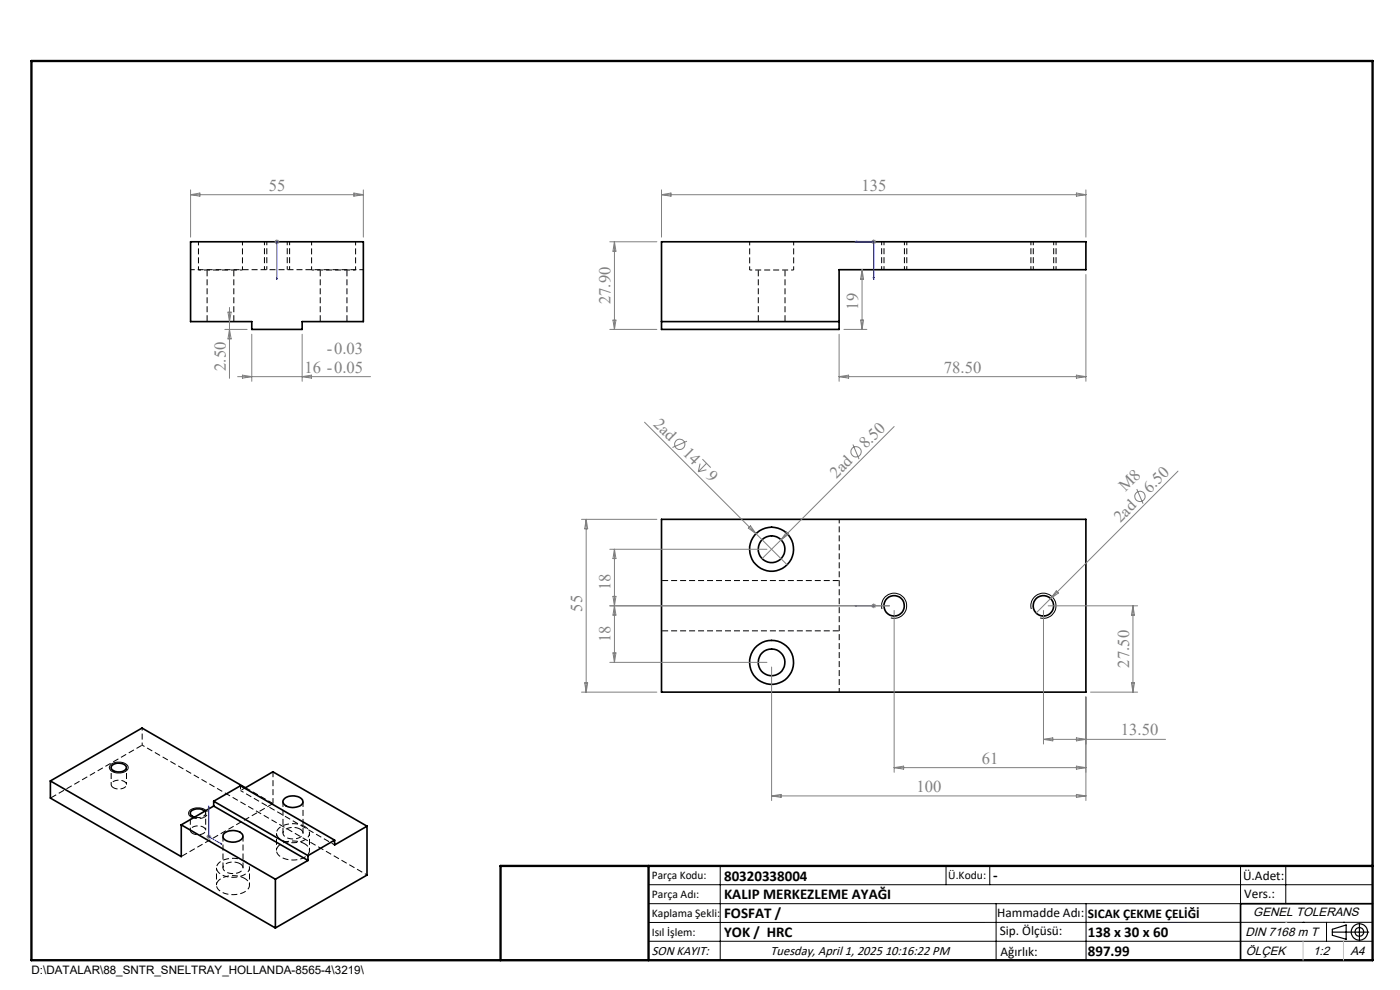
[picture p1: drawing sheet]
<svg xmlns="http://www.w3.org/2000/svg" width="297mm" height="210mm" viewBox="0 0 297 210" stroke-linecap="round" stroke-linejoin="round" font-family="sans-serif">
<g fill="none" stroke="#000" stroke-width=".21" stroke-dasharray="1.3 .6" stroke-dashoffset=".7" stroke-linecap="butt">
<path d="M42.1 57.3h9.3M66.1 57.3h9.3M159 57.3h9.4M30.2 154.4v3.7M23.6 162.8v3.6M26.8 166.4v-3.6M40.4 172.5v3.6M43.6 176.1v-3.6M58.7 176.7v3.7M45.9 184.1v3.7M52.9 187.8v-3.7M65.7 180.4v-3.7"/>
<path d="M77.9 185.6l-47.7-27.5"/>
</g>
<g fill="none" stroke="#000" stroke-width=".21" stroke-dasharray="1.3 .6" stroke-dashoffset=".5" stroke-linecap="butt">
<path d="M42.1 51.3v6M51.4 57.3v-6M56.1 51.3v5.9M56.6 51.3v5.9M60.9 57.2v-5.9M61.4 57.2v-5.9M66.1 51.3v6M75.4 57.3v-6M159 51.3v6M168.4 57.3v-6M187 51.3v5.9M187.5 51.3v5.9"/>
<path d="M191.9 57.2v-5.9M192.4 57.2v-5.9M218.7 51.3v5.9M219.2 51.3v5.9M223.5 57.2v-5.9M224 57.2v-5.9M43.1 173.5l-1.1 .1-1-.1M51 166.7v1M51.9 167.2l-.9 .5M71 179.2l-20-11.5"/>
</g>
<path d="M43.9 57.3v10.9M67.9 57.3v10.9M160.9 57.3v10.9M49.6 68.2v-10.9M73.6 68.2v-10.9M166.5 68.2v-10.9M140.4 123.1h37.6M178 133.8h-37.6M30.2 158.1l-19.5 11.2M57.9 170.4l-19.4 11.3" fill="none" stroke="#000" stroke-width=".21" stroke-dasharray="1.3 .6" stroke-dashoffset="-.1" stroke-linecap="butt"/>
<g fill="none" stroke="#000" stroke-width=".35">
<path d="M40.4 51.3h36.7v16.9h-13v1.7h-10.7v-1.7h-13zM140.3 51.3h90.1v5.9h-52.4v12.7h-37.7zM140.3 68.2h37.7M140.3 110.2h90.1v36.6h-90.1zM10.7 165.7v3.6l47.7 27.5M10.7 165.7l27.8 16v-6.7M10.7 165.7l19.4-11.3 22 12.7M23.8 162.3a2.25 2.25 0 0 1 3 .3 1.14 1.14 0 0 1-1.5 1.2 1.47 1.47 0 0 1-1.7-1.1zM38.5 175l19.9 11.5M43.4 172.1a2.07 2.07 0 0 0-3 .3l.2 .6 .6 .3M45.3 171l-6.8 4M45.3 171l20 11.5"/>
<path d="M45.3 170v1M45.3 170l20 11.5M45.3 170l5.7-3.3 20 11.5M47.5 176.9a2.83 2.83 0 0 1 4 .3 1.42 1.42 0 0 1-1.5 1.4 2.36 2.36 0 0 1-2.7-1.1zM51.9 167.2l6-3.5 20 11.6M60.3 169.4a2.9 2.9 0 0 1 3.9 .3 1.19 1.19 0 0 1-1.3 1.5 2.27 2.27 0 0 1-2.9-1.1zM71 178.2l-5.7 3.3M77.9 175.3l-6.9 3.9v-1M77.9 175.3v10.3l-19.5 11.2M58.4 186.5v10.3M65.3 182.5l-6.9 4M65.3 181.5v1"/>
<path d="M291.2 191.7h-28v12"/>
<circle cx="163.7" cy="116.5" r="2.84"/>
<circle cx="163.7" cy="116.5" r="4.7"/>
<circle cx="189.7" cy="128.5" r="2.17"/>
<circle cx="221.3" cy="128.5" r="2.17"/>
<circle cx="163.7" cy="140.5" r="2.83"/>
<circle cx="163.7" cy="140.5" r="4.7"/>
</g>
<path d="M40.4 57.2h36.7M178 110.1v36.7M24.1 167.1a2.13 2.13 0 0 0 2.7-.5 1.23 1.23 0 0 0-1.5-1.1 1.32 1.32 0 0 0-1.7 1.1l.5 .5M40.9 176.8a2.13 2.13 0 0 0 2.7-.5 1.23 1.23 0 0 0-1.6-1.1 1.32 1.32 0 0 0-1.6 1.1l.5 .5M64.6 175.3a1.52 1.52 0 0 1 1.1 1.5 1.52 1.52 0 0 1-1.2 1.4 5.1 5.1 0 0 1-5.5-.6 1.54 1.54 0 0 1 1-2.4 5.5 5.5 0 0 1 4.6 .1M64.6 179a1.52 1.52 0 0 1 1.1 1.5 1.52 1.52 0 0 1-1.2 1.4 5.1 5.1 0 0 1-5.5-.7 1.54 1.54 0 0 1 1-2.4 5.5 5.5 0 0 1 4.6 .2M51.9 182.7a1.52 1.52 0 0 1 1 1.4 1.52 1.52 0 0 1-1.1 1.5 5.1 5.1 0 0 1-5.6-.7 1.54 1.54 0 0 1 1-2.4 5.5 5.5 0 0 1 4.7 .2M51.9 186.3a1.52 1.52 0 0 1 1 1.5 1.52 1.52 0 0 1-1.1 1.4 5.1 5.1 0 0 1-5.6-.6 1.54 1.54 0 0 1 1-2.4 5.5 5.5 0 0 1 4.7 .1" fill="none" stroke="#000" stroke-width=".21" stroke-dasharray="1.3 .6" stroke-dashoffset=".4" stroke-linecap="butt"/>
<path d="M41.3 173.3a1.78 1.78 0 0 0 2.3-.8l-.1-.4M43.4 173.3l-.3 .2M63.7 175.9a2.91 2.91 0 0 0-3.6 .5 1.28 1.28 0 0 0 1.4 1.5 2.16 2.16 0 0 0 2.8-1.2l-.2-.4-.4-.4M50.9 183.2a2.91 2.91 0 0 0-3.5 .6 1.28 1.28 0 0 0 1.4 1.5 2.16 2.16 0 0 0 2.8-1.2l-.2-.5-.5-.4" fill="none" stroke="#000" stroke-width=".21" stroke-dasharray="1.3 .6" stroke-linecap="butt"/>
<path d="M47.3 177.4v6.7M57.9 163.7v6.7M57.9 170.4l-5.8-3.3M60 170v6.7M64.3 176.7v-6.7M51.6 184.1v-6.7" fill="none" stroke="#000" stroke-width=".21" stroke-dasharray="1.3 .6" stroke-dashoffset=".1" stroke-linecap="butt"/>
<g fill="none" stroke="#808080" stroke-width=".21">
<path d="M40.4 41.3h36.7M40.4 40.3v10M40.4 41.3l2-.4v.7zM58.2 51.3h1.1M58.4 50.9l.7 .7M58.7 50.8v1M59.1 50.9l-.7 .7M75.1 40.9l2 .4-2 .3zM77.1 40.3v10M129.4 51.3h9.9M130.4 51.3v18.6M130.4 51.3l.3 2h-.7z"/>
<path d="M140.3 40.3v10M140.3 41.3h90.1M140.3 41.3l2-.4v.7zM182.9 57.2v12.7M182.9 57.2l.3 2h-.6zM184.9 51.3h.9M185 50.9l.7 .7M185.3 50.8v1M185.7 50.9l-.7 .7M228.4 40.9l2 .4-2 .3zM230.4 40.3v10M230.4 58.2v22.7"/>
<path d="M47.7 69.9h4.7M48.4 66.2h.6l-.3 2zM48.7 65.2v15M48.7 69.9l.3 2h-.6zM50.4 79.9h28.2M51.4 79.6l2 .3-2 .3zM53.4 70.9v10M64.1 70.9v10M64.1 79.9l2-.3v.6zM129.4 69.9h9.9M130 67.9h.7l-.3 2zM178 70.9v10"/>
<path d="M178 79.9h52.4M178 79.9l2-.3v.6zM179 69.9h4.9M182.6 67.9h.6l-.3 2zM228.4 79.6l2 .3-2 .3zM136.7 89.6l30.3 30.2M145.7 93.6l-3 1.3M148.5 98.3l-.4 1.8M149 97.4l1.8 1.8M149.9 99.7l-1.8 .4M149.9 98.3l-1.8 1.8M180.9 94.3l1.3 3.1"/>
<path d="M189.7 90.5l-24 24M249.9 99.9l-30.1 30.1M123.4 110.2h15.9M124.4 110.2v36.6M124.4 110.2l.3 2h-.7zM129.4 116.5h33.3M130.4 116.5v24M130.4 116.5l.3 2h-.7zM159.2 111.5l1.2 1.7-1.7-1.2zM165.7 114.5l-4 4M166.9 112.8l.4 .5-1.6 1.2zM241.2 103.7l1.3 3.1"/>
<path d="M129.4 128.5h59.3M130 126.5h.7l-.3 2zM130 138.5h.7l-.3 2zM130.4 128.5l.3 2h-.7zM185 128.2l.7 .7M185.3 128v1M185.7 128.2l-.7 .7M189.7 129.5v34.3M221.4 129.5v28.3M222.4 128.5h18.9M224.1 125.3l.4 .5-1.6 1.2zM240.3 128.5l.4 2h-.7z"/>
<path d="M240.3 128.5v18.3M123.4 146.8h15.9M124 144.8h.7l-.3 2zM129.4 140.5h33.3M163.7 141.5v28.3M221.4 156.8h25.9M221.4 156.8l1.9-.3v.7zM228.4 156.5l2 .3-2 .4zM230.4 147.8v22M231.4 146.8h9.9M240 144.8h.7l-.4 2zM43.8 177.5h1"/>
<path d="M43.9 177.1l.7 .7M44.3 177v1M44.6 177.1l-.7 .7M163.7 168.8h66.7M163.7 168.8l2-.3v.6zM189.7 162.8h40.7M189.7 162.8l2-.3v.7zM228.4 162.5l2 .3-2 .4zM228.4 168.5l2 .3-2 .3z"/>
<circle cx="144.2" cy="94.3" r="1.08"/>
<circle cx="181.6" cy="95.8" r="1.09"/>
<circle cx="241.8" cy="105.3" r="1.1"/>
</g>
<g fill="none" stroke="#000" stroke-width=".21">
<path d="M187.1 129.2a2.67 2.67 0 0 1 2.4-3.3 2.67 2.67 0 0 1 2.9 2.9 2.67 2.67 0 0 1-3.4 2.3M218.8 129.2a2.67 2.67 0 0 1 2.4-3.3 2.67 2.67 0 0 1 2.8 2.9 2.67 2.67 0 0 1-3.3 2.3M23.5 162.2a2.65 2.65 0 0 1 3.7 .4 1.39 1.39 0 0 1-1.6 1.4 2.06 2.06 0 0 1-2.4-1.2zM43.7 171.9a2.83 2.83 0 0 0-3.6 .2 .97 .97 0 0 0 .9 1.4M137.6 187.7h153.6M137.6 191.7h153.6M137.6 199.7h153.6M152.8 183.7v20M200.7 183.7v4M210 183.7v4M211.3 191.7v12M230.4 191.7v12"/>
<path d="M263.2 183.7v20M272.8 183.7v8M276.4 195.6h.1M281.4 195.6v4.1M285 195.6h.1M291.2 195.6l-153.6 .1"/>
</g>
<path d="M43.7 171.9l.3 .4v.4l-.6 .6" fill="none" stroke="#000" stroke-width=".21" stroke-dasharray="1.3 .6" stroke-dashoffset=".9" stroke-linecap="butt"/>
<g fill="none" stroke="#000" stroke-width=".25">
<path d="M282.6 197.7h7.8M282.6 197.1l3-.9v3l-3-.8zM288.4 195.8v3.8M106.2 203.7h185"/>
<circle cx="288.4" cy="197.7" r="1.74"/>
<circle cx="288.4" cy="197.7" r=".93"/>
</g>
<g fill="none" stroke="#00f" stroke-width=".21">
<path d="M58.7 51.2v.2zM58.7 59.3v-.4v.4M58.7 51.3h.1M58.7 51.3v8M181.4 51.3l.4-.1v.2zM181.4 51.3h3.9v8M185.2 58.9h.3l-.2 .4zM181.4 128.5h.4h-.4M181.4 128.5h3.9M185.2 128.5h.3zM185.3 128.5h.1M44.3 170.9v.4l-.1-.1z"/>
<path d="M44.3 170.9v6.6l2.8 1.6M46.8 178.8l.3 .3-.3-.1z"/>
</g>
<path d="M6.7 12.9h284.5v190.8h-284.5zM137.6 183.7v20M291.2 183.7h-185v20" fill="none" stroke="#000" stroke-width=".5"/>
<path d="M276.4 199.7v4M285 199.7v4" fill="none" stroke="#c0c0c0" stroke-width=".21"/>
<path d="M272.8 195.6h.1" fill="none" stroke="#c0c0c0" stroke-width=".25"/>
<g fill="#00f">
<path d="M181.4 51.3l.4-.1v.2zM185.2 58.9h.3l-.2 .4z"/>
<path d="M58.7 51.2v.2zM58.7 58.9v.4z"/>
<path d="M181.4 128.5h.4zM185.2 128.5h.3z"/>
<path d="M46.8 178.8l.3 .3-.3-.1zM44.3 170.9v.4l-.1-.1z"/>
</g>
<g font-size="3.5" fill="#808080">
<text x="57" y="40.4">55</text>
<text x="182.7" y="40.4">135</text>
<text x="129.5" y="64.5" transform="rotate(-90 129.5 64.5)">27.90</text>
<text x="182.1" y="65.7" transform="rotate(-90 182.1 65.7)">19</text>
<text x="69.3" y="75.1">-0.03</text>
<text x="47.9" y="78.7" transform="rotate(-90 47.9 78.7)">2.50</text>
<text x="64.6" y="79">16 -0.05</text>
<text x="200.3" y="79">78.50</text>
<text x="138.5" y="90.1" transform="rotate(45 138.5 90.1)">2ad</text>
<text x="183.7" y="95.3" transform="rotate(-45 183.7 95.3)">8.50</text>
<text x="144.7" y="96.3" transform="rotate(45 144.7 96.3)">14</text>
<text x="149.7" y="101.3" transform="rotate(45 149.7 101.3)">9</text>
<text x="177.5" y="101.6" transform="rotate(-45 177.5 101.6)">2ad</text>
<text x="238.8" y="104.4" transform="rotate(-45 238.8 104.4)">M8</text>
<text x="243.9" y="104.8" transform="rotate(-45 243.9 104.8)">6.50</text>
<text x="237.7" y="111" transform="rotate(-45 237.7 111)">2ad</text>
<text x="129.5" y="125.1" transform="rotate(-90 129.5 125.1)">18</text>
<text x="123.5" y="129.8" transform="rotate(-90 123.5 129.8)">55</text>
<text x="129.5" y="136.2" transform="rotate(-90 129.5 136.2)">18</text>
<text x="239.5" y="141.6" transform="rotate(-90 239.5 141.6)">27.50</text>
<text x="237.8" y="156">13.50</text>
<text x="208.3" y="162">61</text>
<text x="194.4" y="168">100</text>
</g>
<g font-size="3.2">
<text x="153.6" y="190.8">KALIP MERKEZLEME AYAĞI</text>
<text x="153.6" y="186.8">80320338004</text>
<text x="210.7" y="186.6">-</text>
<text x="153.6" y="194.8">FOSFAT /</text>
<text x="153.6" y="198.8">YOK / HRC</text>
<text x="230.8" y="198.7">138 x 30 x 60</text>
<text x="230.8" y="202.8">897.99</text>
</g>
<g font-size="2.8">
<text x="263.7" y="186.7">Ü.Adet:</text>
<text x="263.9" y="190.5">Vers.:</text>
<text x="211.5" y="194.5">Hammadde Adı:</text>
<text x="230.8" y="194.7">SICAK ÇEKME ÇELİĞİ</text>
<text x="138.3" y="202.6">SON KAYIT:</text>
<text x="163.5" y="202.6">Tuesday, April 1, 2025 10:16:22 PM</text>
<text x="212.1" y="198.4">Sip. Ölçüsü:</text>
<text x="212.2" y="202.7">Ağırlık:</text>
</g>
<g font-size="2.6">
<text x="265.9" y="194.4">GENEL TOLERANS</text>
<text x="264.2" y="198.5">DIN 7168 m T</text>
<text x="264.3" y="202.6">ÖLÇEK</text>
<text x="278.5" y="202.6">1:2</text>
<text x="286.5" y="202.6">A4</text>
</g>
<g font-size="2.5">
<text x="138.3" y="186.4">Parça Kodu:</text>
<text x="138.3" y="190.5">Parça Adı:</text>
<text x="201.2" y="186.5">Ü.Kodu:</text>
<text x="138.3" y="194.5">Kaplama Şekli:</text>
<text x="138.3" y="198.6">Isıl İşlem:</text>
<text x="6.7" y="206.7">D:\DATALAR\88_SNTR_SNELTRAY_HOLLANDA-8565-4\3219\</text>
</g>
</svg>
